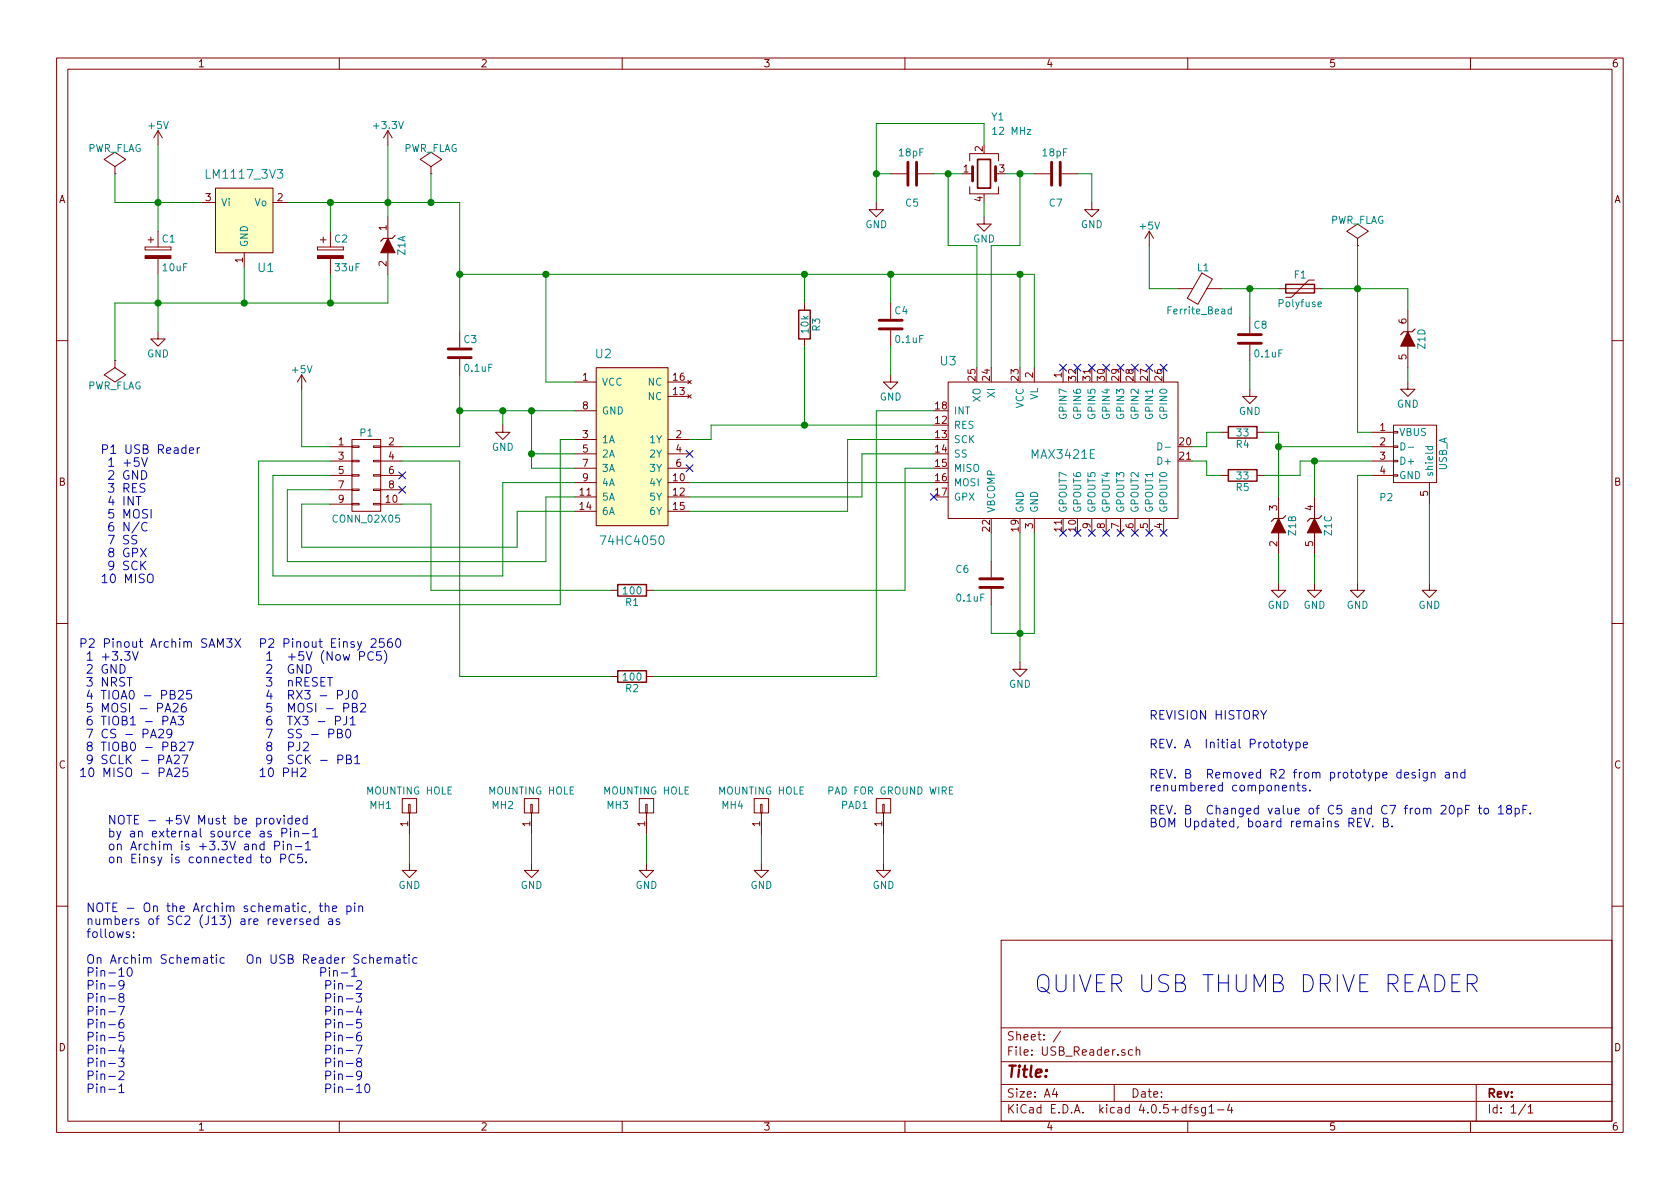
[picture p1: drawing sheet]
EESchema Schematic File Version 2
LIBS:power
LIBS:device
LIBS:transistors
LIBS:conn
LIBS:linear
LIBS:regul
LIBS:74xx
LIBS:cmos4000
LIBS:adc-dac
LIBS:memory
LIBS:xilinx
LIBS:microcontrollers
LIBS:dsp
LIBS:microchip
LIBS:analog_switches
LIBS:motorola
LIBS:texas
LIBS:intel
LIBS:audio
LIBS:interface
LIBS:digital-audio
LIBS:philips
LIBS:display
LIBS:cypress
LIBS:siliconi
LIBS:opto
LIBS:atmel
LIBS:contrib
LIBS:valves
LIBS:AO_LCD_Parts
LIBS:AO_LCD_UI-cache
LIBS:GLCD
LIBS:USB_Reader-cache
EELAYER 25 0
EELAYER END
$Descr A4 11693 8268
encoding utf-8
Sheet 1 1
Title ""
Date ""
Rev ""
Comp ""
Comment1 ""
Comment2 ""
Comment3 ""
Comment4 ""
$EndDescr
$Comp
L USB_A P2
U 1 1
P 9850 3200
F 0 "P2" V 10100 3000 50  0000 C CNN
F 1 "USB_A" H 9800 3400 50  0000 C CNN
F 2 "AO Parts:USB_A_TH" V 9800 3100 50  0001 C CNN
F 3 "" V 9800 3100 50  0000 C CNN
	1    9850 3200
	0    1    1    0   
$EndComp
$Comp
L CONN_02X05 P1
U 1 1
P 2550 3300
F 0 "P1" H 2550 3600 50  0000 C CNN
F 1 "CONN_02X05" H 2550 3000 50  0000 C CNN
F 2 "Connectors:IDC_Header_Straight_10pins" H 2550 2100 50  0001 C CNN
F 3 "" H 2550 2100 50  0000 C CNN
	1    2550 3300
	1    0    0    -1  
$EndComp
$Comp
L LM1117_3V3 U1
U 1 1
P 1700 1500
F 0 "U1" H 1850 1150 60  0000 C CNN
F 1 "LM1117_3V3" H 1700 1800 60  0000 C CNN
F 2 "TO_SOT_Packages_SMD:TO-252-2Lead" H 1700 1500 60  0001 C CNN
F 3 "" H 1700 1500 60  0001 C CNN
	1    1700 1500
	1    0    0    -1  
$EndComp
$Comp
L MAX3421E U3
U 1 1
P 7400 3150
F 0 "U3" H 6600 3800 60  0000 C CNN
F 1 "MAX3421E" H 7400 3150 60  0000 C CNN
F 2 "Housings_QFP:LQFP-32_5x5mm_Pitch0.5mm" H 7500 3150 60  0001 C CNN
F 3 "" H 7500 3150 60  0001 C CNN
	1    7400 3150
	1    0    0    -1  
$EndComp
$Comp
L ZENER_4_CHANNEL Z1
U 4 1
P 9800 2350
F 0 "Z1" H 9800 2450 50  0000 C CNN
F 1 "ZENER_4_CHANNEL" H 9800 2250 50  0001 C CNN
F 2 "GLCD:SOT-666" H 9800 2350 50  0001 C CNN
F 3 "" H 9800 2350 50  0000 C CNN
	4    9800 2350
	0    1    1    0   
$EndComp
$Comp
L ZENER_4_CHANNEL Z1
U 1 1
P 2700 1700
F 0 "Z1" H 2700 1800 50  0000 C CNN
F 1 "ZENER_4_CHANNEL" H 2700 1600 50  0001 C CNN
F 2 "GLCD:SOT-666" H 2700 1700 50  0001 C CNN
F 3 "" H 2700 1700 50  0000 C CNN
	1    2700 1700
	0    1    1    0   
$EndComp
$Comp
L ZENER_4_CHANNEL Z1
U 2 1
P 8900 3650
F 0 "Z1" H 8900 3750 50  0000 C CNN
F 1 "ZENER_4_CHANNEL" H 8900 3550 50  0001 C CNN
F 2 "GLCD:SOT-666" H 8900 3650 50  0001 C CNN
F 3 "" H 8900 3650 50  0000 C CNN
	2    8900 3650
	0    1    1    0   
$EndComp
$Comp
L ZENER_4_CHANNEL Z1
U 3 1
P 9150 3650
F 0 "Z1" H 9150 3750 50  0000 C CNN
F 1 "ZENER_4_CHANNEL" H 9150 3550 50  0001 C CNN
F 2 "GLCD:SOT-666" H 9150 3650 50  0001 C CNN
F 3 "" H 9150 3650 50  0000 C CNN
	3    9150 3650
	0    1    1    0   
$EndComp
$Comp
L R R4
U 1 1
P 8650 3000
F 0 "R4" V 8730 3000 50  0000 C CNN
F 1 "33" V 8650 3000 50  0000 C CNN
F 2 "Resistors_SMD:R_0603_HandSoldering" V 8580 3000 50  0001 C CNN
F 3 "" H 8650 3000 50  0000 C CNN
	1    8650 3000
	0    1    1    0   
$EndComp
$Comp
L R R5
U 1 1
P 8650 3300
F 0 "R5" V 8730 3300 50  0000 C CNN
F 1 "33" V 8650 3300 50  0000 C CNN
F 2 "Resistors_SMD:R_0603_HandSoldering" V 8580 3300 50  0001 C CNN
F 3 "" H 8650 3300 50  0000 C CNN
	1    8650 3300
	0    1    1    0   
$EndComp
Wire Wire Line
	8300 3100 8400 3100
Wire Wire Line
	8400 3100 8400 3000
Wire Wire Line
	8400 3000 8500 3000
Wire Wire Line
	8300 3200 8400 3200
Wire Wire Line
	8400 3200 8400 3300
Wire Wire Line
	8400 3300 8500 3300
Wire Wire Line
	9150 3450 9150 3200
Wire Wire Line
	9050 3200 9550 3200
Wire Wire Line
	8900 3000 8900 3450
Wire Wire Line
	8900 3000 8800 3000
Wire Wire Line
	9550 3100 8900 3100
Connection ~ 8900 3100
Wire Wire Line
	8800 3300 9050 3300
Wire Wire Line
	9050 3300 9050 3200
Connection ~ 9150 3200
$Comp
L GND #PWR01
U 1 1
P 8900 4050
F 0 "#PWR01" H 8900 3800 50  0001 C CNN
F 1 "GND" H 8900 3900 50  0000 C CNN
F 2 "" H 8900 4050 50  0000 C CNN
F 3 "" H 8900 4050 50  0000 C CNN
	1    8900 4050
	1    0    0    -1  
$EndComp
$Comp
L GND #PWR02
U 1 1
P 9150 4050
F 0 "#PWR02" H 9150 3800 50  0001 C CNN
F 1 "GND" H 9150 3900 50  0000 C CNN
F 2 "" H 9150 4050 50  0000 C CNN
F 3 "" H 9150 4050 50  0000 C CNN
	1    9150 4050
	1    0    0    -1  
$EndComp
$Comp
L GND #PWR03
U 1 1
P 9800 2650
F 0 "#PWR03" H 9800 2400 50  0001 C CNN
F 1 "GND" H 9800 2500 50  0000 C CNN
F 2 "" H 9800 2650 50  0000 C CNN
F 3 "" H 9800 2650 50  0000 C CNN
	1    9800 2650
	1    0    0    -1  
$EndComp
Wire Wire Line
	9800 2550 9800 2650
Wire Wire Line
	9800 2000 9800 2150
Wire Wire Line
	9200 2000 9800 2000
Wire Wire Line
	9450 1700 9450 3000
$Comp
L GND #PWR04
U 1 1
P 9450 4050
F 0 "#PWR04" H 9450 3800 50  0001 C CNN
F 1 "GND" H 9450 3900 50  0000 C CNN
F 2 "" H 9450 4050 50  0000 C CNN
F 3 "" H 9450 4050 50  0000 C CNN
	1    9450 4050
	1    0    0    -1  
$EndComp
Wire Wire Line
	9550 3300 9450 3300
Wire Wire Line
	9450 3300 9450 4050
Wire Wire Line
	9150 3850 9150 4050
Wire Wire Line
	8900 3850 8900 4050
$Comp
L GND #PWR05
U 1 1
P 9950 4050
F 0 "#PWR05" H 9950 3800 50  0001 C CNN
F 1 "GND" H 9950 3900 50  0000 C CNN
F 2 "" H 9950 4050 50  0000 C CNN
F 3 "" H 9950 4050 50  0000 C CNN
	1    9950 4050
	1    0    0    -1  
$EndComp
Wire Wire Line
	9950 3500 9950 4050
$Comp
L CP C2
U 1 1
P 2300 1750
F 0 "C2" H 2325 1850 50  0000 L CNN
F 1 "33uF" H 2325 1650 50  0000 L CNN
F 2 "Capacitors_Tantalum_SMD:TantalC_SizeD_EIA-7343_HandSoldering" H 2338 1600 50  0001 C CNN
F 3 "" H 2300 1750 50  0000 C CNN
	1    2300 1750
	1    0    0    -1  
$EndComp
$Comp
L CP C1
U 1 1
P 1100 1750
F 0 "C1" H 1125 1850 50  0000 L CNN
F 1 "10uF" H 1125 1650 50  0000 L CNN
F 2 "Capacitors_Tantalum_SMD:TantalC_SizeD_EIA-7343_HandSoldering" H 1138 1600 50  0001 C CNN
F 3 "" H 1100 1750 50  0000 C CNN
	1    1100 1750
	1    0    0    -1  
$EndComp
$Comp
L 74HC4050 U2
U 1 1
P 4400 3100
F 0 "U2" H 4200 3750 60  0000 C CNN
F 1 "74HC4050" H 4400 2450 60  0000 C CNN
F 2 "SMD_Packages:SO-16-N" H 4300 3100 60  0001 C CNN
F 3 "" H 4350 3100 60  0001 C CNN
	1    4400 3100
	1    0    0    -1  
$EndComp
$Comp
L Crystal_GND24 Y1
U 1 1
P 6850 1200
F 0 "Y1" H 6900 1600 50  0000 L CNN
F 1 "12 MHz" H 6900 1500 50  0000 L CNN
F 2 "AO_Parts:FA-328_Crystal" H 6850 1200 50  0001 C CNN
F 3 "" H 6850 1200 50  0000 C CNN
	1    6850 1200
	1    0    0    -1  
$EndComp
$Comp
L C C7
U 1 1
P 7350 1200
F 0 "C7" V 7550 1150 50  0000 L CNN
F 1 "18pF" V 7200 1100 50  0000 L CNN
F 2 "Capacitors_SMD:C_0603_HandSoldering" H 7388 1050 50  0001 C CNN
F 3 "" H 7350 1200 50  0000 C CNN
	1    7350 1200
	0    1    1    0   
$EndComp
$Comp
L C C5
U 1 1
P 6350 1200
F 0 "C5" V 6550 1150 50  0000 L CNN
F 1 "18pF" V 6200 1100 50  0000 L CNN
F 2 "Capacitors_SMD:C_0603_HandSoldering" H 6388 1050 50  0001 C CNN
F 3 "" H 6350 1200 50  0000 C CNN
	1    6350 1200
	0    1    1    0   
$EndComp
$Comp
L R R1
U 1 1
P 4400 4100
F 0 "R1" V 4480 4100 50  0000 C CNN
F 1 "100" V 4400 4100 50  0000 C CNN
F 2 "Resistors_SMD:R_0603_HandSoldering" V 4330 4100 50  0001 C CNN
F 3 "" H 4400 4100 50  0000 C CNN
	1    4400 4100
	0    1    1    0   
$EndComp
Wire Wire Line
	6500 3150 6000 3150
Wire Wire Line
	6000 3150 6000 3450
Wire Wire Line
	6500 3350 4800 3350
Wire Wire Line
	6500 3250 6300 3250
Wire Wire Line
	6300 3250 6300 4100
Wire Wire Line
	6300 4100 4550 4100
Wire Wire Line
	4250 4100 3000 4100
Wire Wire Line
	3000 4100 3000 3500
Wire Wire Line
	3000 3500 2800 3500
Wire Wire Line
	6500 3050 5900 3050
Wire Wire Line
	5900 3050 5900 3550
Text Notes 1800 5400 0    60   ~ 0
P2 Pinout Einsy 2560\n 1  +5V (Now PC5)\n 2  GND\n 3  nRESET\n 4  RX3 - PJ0\n 5  MOSI - PB2\n 6  TX3 - PJ1\n 7  SS - PB0\n 8  PJ2\n 9  SCK - PB1\n10 PH2
Wire Wire Line
	3800 3900 2000 3900
Wire Wire Line
	2000 3900 2000 3400
Wire Wire Line
	2000 3400 2300 3400
Wire Wire Line
	4000 3450 3800 3450
Wire Wire Line
	3600 3550 3600 3800
Wire Wire Line
	3600 3800 2100 3800
Wire Wire Line
	2100 3800 2100 3500
Wire Wire Line
	2100 3500 2300 3500
$Comp
L R R3
U 1 1
P 5600 2250
F 0 "R3" V 5680 2250 50  0000 C CNN
F 1 "10k" V 5600 2250 50  0000 C CNN
F 2 "Resistors_SMD:R_0603_HandSoldering" V 5530 2250 50  0001 C CNN
F 3 "" H 5600 2250 50  0000 C CNN
	1    5600 2250
	1    0    0    -1  
$EndComp
Wire Wire Line
	4950 2950 6500 2950
Wire Wire Line
	2300 3100 2100 3100
Wire Wire Line
	2100 3100 2100 2700
Wire Wire Line
	3200 2600 3200 3100
Wire Wire Line
	3200 3100 2800 3100
$Comp
L C C3
U 1 1
P 3200 2450
F 0 "C3" H 3225 2550 50  0000 L CNN
F 1 "0.1uF" H 3225 2350 50  0000 L CNN
F 2 "Capacitors_SMD:C_0603_HandSoldering" H 3238 2300 50  0001 C CNN
F 3 "" H 3200 2450 50  0000 C CNN
	1    3200 2450
	1    0    0    -1  
$EndComp
Connection ~ 3200 2850
Wire Wire Line
	4000 2650 3800 2650
Wire Wire Line
	3800 2650 3800 1900
Wire Wire Line
	3200 1400 3200 2300
Connection ~ 3200 1900
$Comp
L R R2
U 1 1
P 4400 4700
F 0 "R2" V 4480 4700 50  0000 C CNN
F 1 "100" V 4400 4700 50  0000 C CNN
F 2 "Resistors_SMD:R_0603_HandSoldering" V 4330 4700 50  0001 C CNN
F 3 "" H 4400 4700 50  0000 C CNN
	1    4400 4700
	0    1    1    0   
$EndComp
Wire Wire Line
	6100 4700 4550 4700
$Comp
L Polyfuse F1
U 1 1
P 9050 2000
F 0 "F1" V 8950 2000 50  0000 C CNN
F 1 "Polyfuse" V 9150 2000 50  0000 C CNN
F 2 "Resistors_SMD:R_1206_HandSoldering" H 9100 1800 50  0001 L CNN
F 3 "" H 9050 2000 50  0001 C CNN
	1    9050 2000
	0    1    1    0   
$EndComp
Connection ~ 9450 2000
$Comp
L C C8
U 1 1
P 8700 2350
F 0 "C8" H 8725 2450 50  0000 L CNN
F 1 "0.1uF" H 8725 2250 50  0000 L CNN
F 2 "Capacitors_SMD:C_0603_HandSoldering" H 8738 2200 50  0001 C CNN
F 3 "" H 8700 2350 50  0000 C CNN
	1    8700 2350
	1    0    0    -1  
$EndComp
Wire Wire Line
	8500 2000 8900 2000
Connection ~ 8700 2000
$Comp
L +5V #PWR06
U 1 1
P 8000 1700
F 0 "#PWR06" H 8000 1550 50  0001 C CNN
F 1 "+5V" H 8000 1840 50  0000 C CNN
F 2 "" H 8000 1700 50  0000 C CNN
F 3 "" H 8000 1700 50  0000 C CNN
	1    8000 1700
	1    0    0    -1  
$EndComp
$Comp
L Ferrite_Bead L1
U 1 1
P 8350 2000
F 0 "L1" V 8200 2025 50  0000 C CNN
F 1 "Ferrite_Bead" V 8500 2000 50  0000 C CNN
F 2 "Capacitors_SMD:C_0603_HandSoldering" V 8280 2000 50  0001 C CNN
F 3 "" H 8350 2000 50  0000 C CNN
	1    8350 2000
	0    1    1    0   
$EndComp
Wire Wire Line
	8700 2200 8700 2000
Wire Wire Line
	8200 2000 8000 2000
Wire Wire Line
	8000 2000 8000 1700
$Comp
L GND #PWR07
U 1 1
P 8700 2700
F 0 "#PWR07" H 8700 2450 50  0001 C CNN
F 1 "GND" H 8700 2550 50  0000 C CNN
F 2 "" H 8700 2700 50  0000 C CNN
F 3 "" H 8700 2700 50  0000 C CNN
	1    8700 2700
	1    0    0    -1  
$EndComp
Wire Wire Line
	8700 2500 8700 2700
Wire Wire Line
	7000 1200 7200 1200
Wire Wire Line
	7100 1200 7100 1700
Wire Wire Line
	7100 1700 6900 1700
Wire Wire Line
	6900 1700 6900 2550
Wire Wire Line
	6500 1200 6700 1200
Wire Wire Line
	6600 1200 6600 1700
Wire Wire Line
	6600 1700 6800 1700
Wire Wire Line
	6800 1700 6800 2550
Connection ~ 7100 1200
Connection ~ 6600 1200
Wire Wire Line
	7500 1200 7600 1200
Wire Wire Line
	7600 1200 7600 1400
Wire Wire Line
	6200 1200 6100 1200
Wire Wire Line
	6100 850  6100 1400
$Comp
L GND #PWR08
U 1 1
P 7600 1400
F 0 "#PWR08" H 7600 1150 50  0001 C CNN
F 1 "GND" H 7600 1250 50  0000 C CNN
F 2 "" H 7600 1400 50  0000 C CNN
F 3 "" H 7600 1400 50  0000 C CNN
	1    7600 1400
	1    0    0    -1  
$EndComp
$Comp
L GND #PWR09
U 1 1
P 6100 1400
F 0 "#PWR09" H 6100 1150 50  0001 C CNN
F 1 "GND" H 6100 1250 50  0000 C CNN
F 2 "" H 6100 1400 50  0000 C CNN
F 3 "" H 6100 1400 50  0000 C CNN
	1    6100 1400
	1    0    0    -1  
$EndComp
Wire Wire Line
	7100 1900 7100 2550
Wire Wire Line
	5600 1900 5600 2100
Wire Wire Line
	7200 1900 7200 2550
Connection ~ 7100 1900
Connection ~ 5600 1900
Connection ~ 3800 1900
$Comp
L C C6
U 1 1
P 6900 4050
F 0 "C6" H 6650 4150 50  0000 L CNN
F 1 "0.1uF" H 6650 3950 50  0000 L CNN
F 2 "Capacitors_SMD:C_0603_HandSoldering" H 6938 3900 50  0001 C CNN
F 3 "" H 6900 4050 50  0000 C CNN
	1    6900 4050
	1    0    0    -1  
$EndComp
Wire Wire Line
	6900 3700 6900 3900
Wire Wire Line
	6900 4200 6900 4400
Wire Wire Line
	6900 4400 7200 4400
Wire Wire Line
	7100 3700 7100 4600
Wire Wire Line
	7200 4400 7200 3700
Connection ~ 7100 4400
$Comp
L GND #PWR010
U 1 1
P 7100 4600
F 0 "#PWR010" H 7100 4350 50  0001 C CNN
F 1 "GND" H 7100 4450 50  0000 C CNN
F 2 "" H 7100 4600 50  0000 C CNN
F 3 "" H 7100 4600 50  0000 C CNN
	1    7100 4600
	1    0    0    -1  
$EndComp
NoConn ~ 7400 2550
NoConn ~ 7500 2550
NoConn ~ 7600 2550
NoConn ~ 7700 2550
NoConn ~ 7800 2550
NoConn ~ 7900 2550
NoConn ~ 8000 2550
NoConn ~ 8100 2550
NoConn ~ 7400 3700
NoConn ~ 7500 3700
NoConn ~ 7600 3700
NoConn ~ 7700 3700
NoConn ~ 7800 3700
NoConn ~ 7900 3700
NoConn ~ 8000 3700
NoConn ~ 8100 3700
Wire Wire Line
	2700 2100 2700 1900
Wire Wire Line
	800  2100 2700 2100
Wire Wire Line
	2300 2100 2300 1900
Wire Wire Line
	1700 2100 1700 1850
Connection ~ 2300 2100
Wire Wire Line
	1100 1900 1100 2300
Connection ~ 1700 2100
$Comp
L GND #PWR011
U 1 1
P 1100 2300
F 0 "#PWR011" H 1100 2050 50  0001 C CNN
F 1 "GND" H 1100 2150 50  0000 C CNN
F 2 "" H 1100 2300 50  0000 C CNN
F 3 "" H 1100 2300 50  0000 C CNN
	1    1100 2300
	1    0    0    -1  
$EndComp
Connection ~ 1100 2100
Wire Wire Line
	2000 1400 3200 1400
Wire Wire Line
	2300 1400 2300 1600
Wire Wire Line
	2700 1000 2700 1500
Connection ~ 2300 1400
Wire Wire Line
	800  1400 1400 1400
Wire Wire Line
	1100 1000 1100 1600
Connection ~ 2700 1400
Connection ~ 1100 1400
$Comp
L +3.3V #PWR012
U 1 1
P 2700 1000
F 0 "#PWR012" H 2700 850 50  0001 C CNN
F 1 "+3.3V" H 2700 1140 50  0000 C CNN
F 2 "" H 2700 1000 50  0000 C CNN
F 3 "" H 2700 1000 50  0000 C CNN
	1    2700 1000
	1    0    0    -1  
$EndComp
$Comp
L +5V #PWR013
U 1 1
P 1100 1000
F 0 "#PWR013" H 1100 850 50  0001 C CNN
F 1 "+5V" H 1100 1140 50  0000 C CNN
F 2 "" H 1100 1000 50  0000 C CNN
F 3 "" H 1100 1000 50  0000 C CNN
	1    1100 1000
	1    0    0    -1  
$EndComp
$Comp
L PWR_FLAG #FLG014
U 1 1
P 3000 1200
F 0 "#FLG014" H 3000 1295 50  0001 C CNN
F 1 "PWR_FLAG" H 3000 1380 50  0000 C CNN
F 2 "" H 3000 1200 50  0000 C CNN
F 3 "" H 3000 1200 50  0000 C CNN
	1    3000 1200
	1    0    0    -1  
$EndComp
$Comp
L PWR_FLAG #FLG015
U 1 1
P 800 1200
F 0 "#FLG015" H 800 1295 50  0001 C CNN
F 1 "PWR_FLAG" H 800 1380 50  0000 C CNN
F 2 "" H 800 1200 50  0000 C CNN
F 3 "" H 800 1200 50  0000 C CNN
	1    800  1200
	1    0    0    -1  
$EndComp
Wire Wire Line
	3000 1400 3000 1200
Wire Wire Line
	800  1400 800  1200
$Comp
L PWR_FLAG #FLG016
U 1 1
P 800 2500
F 0 "#FLG016" H 800 2595 50  0001 C CNN
F 1 "PWR_FLAG" H 800 2680 50  0000 C CNN
F 2 "" H 800 2500 50  0000 C CNN
F 3 "" H 800 2500 50  0000 C CNN
	1    800  2500
	-1   0    0    1   
$EndComp
Wire Wire Line
	800  2100 800  2500
Wire Wire Line
	2300 3200 1800 3200
Wire Wire Line
	1800 3200 1800 4200
Connection ~ 3000 1400
Text Notes 7200 6900 0    118  ~ 0
QUIVER USB THUMB DRIVE READER
NoConn ~ 4800 3150
$Comp
L CONN_01X01 MH3
U 1 1
P 4500 5600
F 0 "MH3" V 4500 5800 50  0000 C CNN
F 1 "MOUNTING HOLE" V 4600 5600 50  0000 C CNN
F 2 "AO Parts:MH_M3x6mm" H 4500 5600 50  0001 C CNN
F 3 "" H 4500 5600 50  0000 C CNN
	1    4500 5600
	0    -1   -1   0   
$EndComp
$Comp
L CONN_01X01 MH4
U 1 1
P 5300 5600
F 0 "MH4" V 5300 5800 50  0000 C CNN
F 1 "MOUNTING HOLE" V 5400 5600 50  0000 C CNN
F 2 "AO Parts:MH_M3x6mm" H 5300 5600 50  0001 C CNN
F 3 "" H 5300 5600 50  0000 C CNN
	1    5300 5600
	0    -1   -1   0   
$EndComp
$Comp
L GND #PWR017
U 1 1
P 4500 6000
F 0 "#PWR017" H 4500 5750 50  0001 C CNN
F 1 "GND" H 4500 5850 50  0000 C CNN
F 2 "" H 4500 6000 50  0000 C CNN
F 3 "" H 4500 6000 50  0000 C CNN
	1    4500 6000
	1    0    0    -1  
$EndComp
$Comp
L GND #PWR018
U 1 1
P 5300 6000
F 0 "#PWR018" H 5300 5750 50  0001 C CNN
F 1 "GND" H 5300 5850 50  0000 C CNN
F 2 "" H 5300 6000 50  0000 C CNN
F 3 "" H 5300 6000 50  0000 C CNN
	1    5300 6000
	1    0    0    -1  
$EndComp
Wire Wire Line
	4500 5800 4500 6000
Wire Wire Line
	5300 5800 5300 6000
$Comp
L CONN_01X01 PAD1
U 1 1
P 6150 5600
F 0 "PAD1" V 6150 5800 50  0000 C CNN
F 1 "PAD FOR GROUND WIRE" V 6250 5550 50  0000 C CNN
F 2 "AO Parts:GND_PAD" H 6150 5600 50  0001 C CNN
F 3 "" H 6150 5600 50  0000 C CNN
	1    6150 5600
	0    -1   -1   0   
$EndComp
$Comp
L GND #PWR019
U 1 1
P 6150 6000
F 0 "#PWR019" H 6150 5750 50  0001 C CNN
F 1 "GND" H 6150 5850 50  0000 C CNN
F 2 "" H 6150 6000 50  0000 C CNN
F 3 "" H 6150 6000 50  0000 C CNN
	1    6150 6000
	1    0    0    -1  
$EndComp
Wire Wire Line
	6150 5800 6150 6000
NoConn ~ 2800 3300
Wire Wire Line
	9450 3000 9550 3000
$Comp
L GND #PWR020
U 1 1
P 6850 1500
F 0 "#PWR020" H 6850 1250 50  0001 C CNN
F 1 "GND" H 6850 1350 50  0000 C CNN
F 2 "" H 6850 1500 50  0000 C CNN
F 3 "" H 6850 1500 50  0000 C CNN
	1    6850 1500
	1    0    0    -1  
$EndComp
Wire Wire Line
	6850 1500 6850 1400
Wire Wire Line
	6850 1000 6850 850 
Wire Wire Line
	6850 850  6100 850 
Connection ~ 6100 1200
$Comp
L PWR_FLAG #FLG021
U 1 1
P 9450 1700
F 0 "#FLG021" H 9450 1795 50  0001 C CNN
F 1 "PWR_FLAG" H 9450 1880 50  0000 C CNN
F 2 "" H 9450 1700 50  0000 C CNN
F 3 "" H 9450 1700 50  0000 C CNN
	1    9450 1700
	1    0    0    -1  
$EndComp
$Comp
L GND #PWR022
U 1 1
P 3500 2950
F 0 "#PWR022" H 3500 2700 50  0001 C CNN
F 1 "GND" H 3500 2800 50  0000 C CNN
F 2 "" H 3500 2950 50  0000 C CNN
F 3 "" H 3500 2950 50  0000 C CNN
	1    3500 2950
	1    0    0    -1  
$EndComp
Wire Wire Line
	3500 2950 3500 2850
Connection ~ 3500 2850
$Comp
L CONN_01X01 MH2
U 1 1
P 3700 5600
F 0 "MH2" V 3700 5800 50  0000 C CNN
F 1 "MOUNTING HOLE" V 3800 5600 50  0000 C CNN
F 2 "AO_Parts:MH_M3x6mm" H 3700 5600 50  0001 C CNN
F 3 "" H 3700 5600 50  0000 C CNN
	1    3700 5600
	0    -1   -1   0   
$EndComp
$Comp
L CONN_01X01 MH1
U 1 1
P 2850 5600
F 0 "MH1" V 2850 5800 50  0000 C CNN
F 1 "MOUNTING HOLE" V 2950 5600 50  0000 C CNN
F 2 "AO_Parts:MH_M3x6mm" H 2850 5600 50  0001 C CNN
F 3 "" H 2850 5600 50  0000 C CNN
	1    2850 5600
	0    -1   -1   0   
$EndComp
$Comp
L GND #PWR023
U 1 1
P 3700 6000
F 0 "#PWR023" H 3700 5750 50  0001 C CNN
F 1 "GND" H 3700 5850 50  0000 C CNN
F 2 "" H 3700 6000 50  0000 C CNN
F 3 "" H 3700 6000 50  0000 C CNN
	1    3700 6000
	1    0    0    -1  
$EndComp
$Comp
L GND #PWR024
U 1 1
P 2850 6000
F 0 "#PWR024" H 2850 5750 50  0001 C CNN
F 1 "GND" H 2850 5850 50  0000 C CNN
F 2 "" H 2850 6000 50  0000 C CNN
F 3 "" H 2850 6000 50  0000 C CNN
	1    2850 6000
	1    0    0    -1  
$EndComp
Wire Wire Line
	3700 5800 3700 6000
Wire Wire Line
	2850 5800 2850 6000
$Comp
L C C4
U 1 1
P 6200 2250
F 0 "C4" H 6225 2350 50  0000 L CNN
F 1 "0.1uF" H 6225 2150 50  0000 L CNN
F 2 "Capacitors_SMD:C_0603_HandSoldering" H 6238 2100 50  0001 C CNN
F 3 "" H 6200 2250 50  0000 C CNN
	1    6200 2250
	1    0    0    -1  
$EndComp
Wire Wire Line
	6200 1900 6200 2100
Connection ~ 6200 1900
$Comp
L GND #PWR025
U 1 1
P 6200 2600
F 0 "#PWR025" H 6200 2350 50  0001 C CNN
F 1 "GND" H 6200 2450 50  0000 C CNN
F 2 "" H 6200 2600 50  0000 C CNN
F 3 "" H 6200 2600 50  0000 C CNN
	1    6200 2600
	1    0    0    -1  
$EndComp
Wire Wire Line
	6200 2400 6200 2600
Wire Wire Line
	4800 3050 4950 3050
Wire Wire Line
	4950 3050 4950 2950
Wire Wire Line
	3200 2850 4000 2850
Wire Wire Line
	1800 4200 3900 4200
Wire Wire Line
	3900 4200 3900 3050
Wire Wire Line
	3900 3050 4000 3050
Wire Wire Line
	5900 3550 4800 3550
Wire Wire Line
	3600 3550 4000 3550
Wire Wire Line
	6000 3450 4800 3450
Wire Wire Line
	3800 3450 3800 3900
NoConn ~ 4800 3250
Wire Wire Line
	4000 3150 3700 3150
Wire Wire Line
	3700 2850 3700 3250
Connection ~ 3700 2850
Wire Wire Line
	3700 3250 4000 3250
Connection ~ 3700 3150
Wire Wire Line
	2300 3300 1900 3300
Wire Wire Line
	1900 3300 1900 4000
Wire Wire Line
	1900 4000 3500 4000
Wire Wire Line
	3500 4000 3500 3350
Wire Wire Line
	3500 3350 4000 3350
Wire Wire Line
	5600 2400 5600 2950
Connection ~ 5600 2950
Wire Wire Line
	6500 2850 6100 2850
Wire Wire Line
	6100 2850 6100 4700
Wire Wire Line
	4250 4700 3200 4700
Wire Wire Line
	3200 4700 3200 3200
Wire Wire Line
	3200 3200 2800 3200
$Comp
L +5V #PWR026
U 1 1
P 2100 2700
F 0 "#PWR026" H 2100 2550 50  0001 C CNN
F 1 "+5V" H 2100 2840 50  0000 C CNN
F 2 "" H 2100 2700 50  0000 C CNN
F 3 "" H 2100 2700 50  0000 C CNN
	1    2100 2700
	1    0    0    -1  
$EndComp
Wire Wire Line
	3200 1900 7200 1900
Text Notes 550  5400 0    60   ~ 0
P2 Pinout Archim SAM3X\n 1 +3.3V\n 2 GND\n 3 NRST\n 4 TIOA0 - PB25\n 5 MOSI - PA26\n 6 TIOB1 - PA3\n 7 CS - PA29\n 8 TIOB0 - PB27\n 9 SCLK - PA27\n10 MISO - PA25
Text Notes 700  4050 0    60   ~ 0
P1 USB Reader\n 1 +5V\n 2 GND\n 3 RES\n 4 INT\n 5 MOSI\n 6 N/C\n 7 SS\n 8 GPX\n 9 SCK\n10 MISO
Text Notes 750  6000 0    60   ~ 0
NOTE - +5V Must be provided\nby an external source as Pin-1\non Archim is +3.3V and Pin-1\non Einsy is connected to PC5.
Text Notes 600  7600 0    60   ~ 0
NOTE - On the Archim schematic, the pin\nnumbers of SC2 (J13) are reversed as\nfollows:\n\nOn Archim Schematic   On USB Reader Schematic\nPin-10                            Pin-1\nPin-9                              Pin-2\nPin-8                              Pin-3\nPin-7                              Pin-4\nPin-6                              Pin-5\nPin-5                              Pin-6\nPin-4                              Pin-7\nPin-3                              Pin-8\nPin-2                              Pin-9\nPin-1                              Pin-10
NoConn ~ 6500 3450
NoConn ~ 2800 3400
Text Notes 8000 5000 0    60   ~ 0
REVISION HISTORY
Text Notes 8000 5200 0    60   ~ 0
REV. A  Initial Prototype
Text Notes 8000 5500 0    60   ~ 0
REV. B  Removed R2 from prototype design and\nrenumbered components.
Text Notes 8000 5750 0    60   ~ 0
REV. B  Changed value of C5 and C7 from 20pF to 18pF.\nBOM Updated, board remains REV. B.
$EndSCHEMATC
